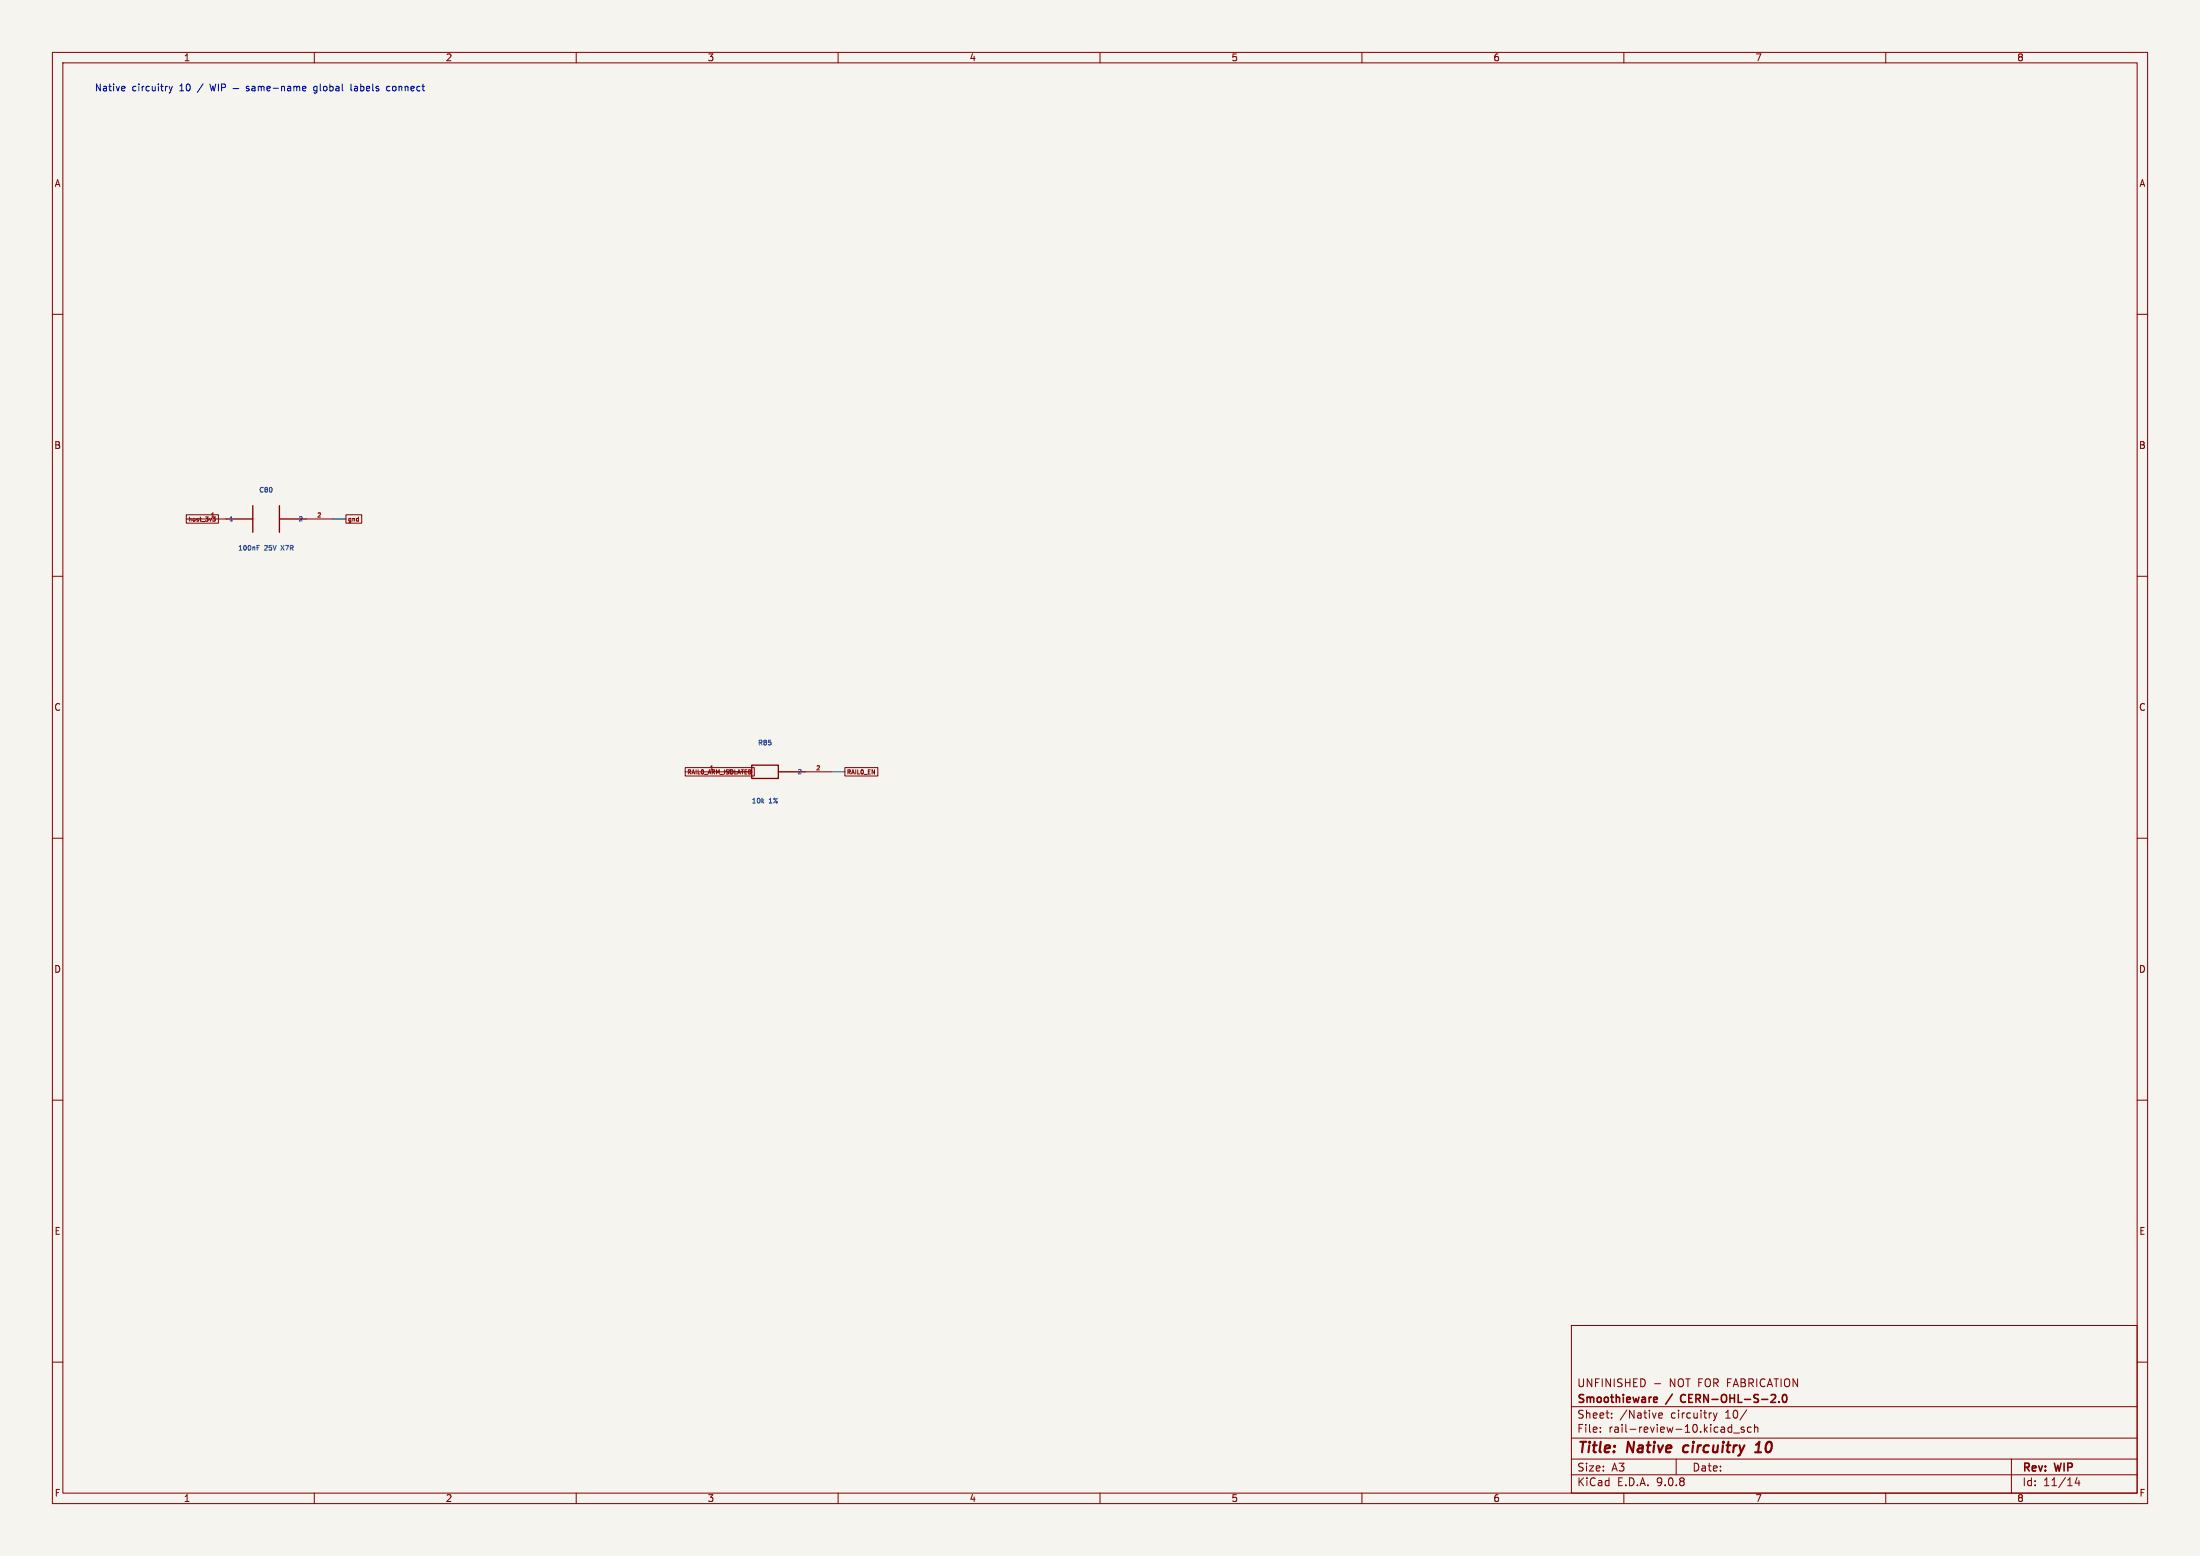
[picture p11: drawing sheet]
<svg xmlns="http://www.w3.org/2000/svg" width="420mm" height="297mm" viewBox="0 0 420 297" stroke-linecap="round" stroke-linejoin="round" font-family="sans-serif">
<path d="M0 0h420v297h-420z" fill="#f5f4ef" stroke="#f5f4ef" stroke-width=".19"/>
<g fill="none" stroke="#840000" stroke-width=".19">
<path d="M10 10h400v277h-400zM12 12h396v273h-396zM60 10v2M110 10v2M160 10v2M210 10v2M260 10v2M310 10v2M360 10v2M10 60h2M408 60h2M35.6 98.3h6.1v1.6h-6.1z"/>
<path d="M38.1 99.1h5.1M40.6 98.7h.5l-.3 .3 .3 .1v.2l-.4 .2M58.4 99.1h5.1M66 98.3h3.1v1.6h-3.1zM10 110h2M408 110h2M10 160h2M130.8 146.5h13.2v1.6h-13.2zM133.3 147.3h5.1M153.7 147.3h5M161.3 146.5h6.3v1.6h-6.3zM408 160h2"/>
<path d="M10 210h2M408 210h2M300 253h108v32h-108zM10 260h2M300 278.5h108M300 274.5h108M300 268.5h108M305.5 273.2v.2M305.5 272.5v.1M307.7 270.5v.2M307.7 269.8v.1M315.9 264.1h1.1"/>
<path d="M316.7 270.2l.7-.2-.1-.2-.4-.1-.2 .2v.7h.6M320 278.5v3M327.1 269.7l.3 1M327.4 270.7l-.3 .5M327.8 269.7l-.4 1M330 273.3h.6M330 272.5h.6M330.6 271.9v1.5M330.9 273.5h1.2M332.9 272.5l-.3-.1-.2 .2v.2l.5 .2v.3h-.5M333.4 269.1l-1.2 1.9M334.3 272.5l-.4-.1-.3 .3 .1 .6h.6"/>
<path d="M334.9 272.5l.3-.1 .3 .1 .1 .9M334.9 271.9v1.5M384 278.5v6.5M408 260h2M60 285v2M110 285v2M160 285v2M210 285v2M260 285v2M300 281.5h108M310 285v2M360 285v2"/>
<path d="M396.5 282l-.3 1.1h.9M396.9 282.6v1"/>
</g>
<path d="M321.5 276.1l-.2 .7 .3 .4M335 277.2h1.2M335.2 275.8l.7-.6-.3 2" fill="none" stroke="#840000" stroke-width=".4"/>
<path d="M315.9 266.7l.4 .1 .1 .2-.7 .2M316.3 267.6l-.4 .1M321 266.4l-.2 .4 .2 .7M338 267.7h1M338.9 266.3v.5M339.6 267.5v.2M340.4 266.3l.2-.1a.8 .8 0 0 1 .5 .7 .8 .8 0 0 1-.5 .8l-.2-.2-.1-.4z" fill="none" stroke="#840000" stroke-width=".3"/>
<path d="M43.2 99.1h5.1M48.3 96.5v5.1M53.3 99.1h5.1M53.3 96.5v5.1M138.4 147.3h5.1M143.5 146.1h5.1v2.5h-5.1zM148.6 147.3h5.1" fill="none" stroke="#840000" stroke-width=".25"/>
<path d="M49.1 104.5h.3M49.1 104.1h.4" fill="none" stroke="#006464" stroke-width=".19"/>
<path d="M35.6 99.1h2.5M63.5 99.1h2.5M130.8 147.3h2.5M158.7 147.3h2.6" fill="none" stroke="#009600" stroke-width=".19"/>
<g fill="none" stroke="#0000c2" stroke-width=".19">
<path d="M23.7 16.5l.2 .3-.7 .1M23.8 17.3h-.1M32.3 16.5l.3 .8M32.6 17.3l-.3 .5M32.9 16.5l-.3 .8M40.1 16l.3 1.3 .2-.9 .3 .9 .3-1.3M41.7 16v1.3M42.3 16.7h.6l.1-.2v-.3l-.7-.2v1.3M44.5 16.9h1.1M47.5 16.5h-.3l-.2 .2 .1 .1 .4 .2v.3h-.5M48.1 16.5h.5l.1 .8M48.7 16.8h-.5l-.1 .2 .1 .3h.5"/>
<path d="M49.3 16.6l.4-.1 .2 .2M49.3 16.5v.8M49.9 16.7l.1-.2h.4v.8M49.9 16.7v.6M51 16.9l.6-.1-.1-.3h-.3l-.2 .2v.6h.5M52.1 16.8h1M53.8 16.6l.1-.1h.4v.8M53.8 16.5v.8M54.9 16.5h.5l.1 .8M55.5 16.8h-.4l-.2 .2 .2 .3h.4M56.1 16.6l.4-.1 .2 .2M56.1 16.5v.8"/>
<path d="M56.7 16.7l.2-.2h.3v.8M56.7 16.7v.6M57.8 16.9l.6-.1-.1-.3h-.3l-.2 .2v.6h.5M59.9 17.7h.5M60.4 16.5h-.4l-.1 .2v.5l.5 .1M67 16v1.2l.2 .1M67.7 16.9v.4M74.4 16.5h-.3l-.3 .2 .1 .6h.5"/>
</g>
<g font-size="2.8" fill="#840000">
<text x="301" y="277.9">Title:</text>
<text x="310.6" y="277.9">Native</text>
<text x="322.2" y="277.9">circuitry</text>
<text x="336.8" y="277.9">10</text>
</g>
<g font-size="2.1" fill="#840000">
<text x="301" y="268.2">Smoothieware</text>
<text x="301" y="265">UNFINISHED</text>
<text x="318.2" y="268.2">/</text>
<text x="318.7" y="265">NOT FOR FABRICATION</text>
<text x="321.5" y="268.2">CERN-OHL-S-2.0</text>
<text x="301" y="273.7">File:</text>
<text x="301" y="271">Sheet:</text>
<text x="307.1" y="273.7">rail-review-10.kicad_sch</text>
<text x="309.2" y="271">/Native</text>
<text x="319" y="271">circuitry</text>
<text x="329.5" y="271">10/</text>
<text x="301" y="281.1">Size:</text>
<text x="307.6" y="281.1">A3</text>
<text x="323" y="281.1">Date:</text>
<text x="386" y="281.3">Rev:</text>
<text x="392.4" y="281.3">WIP</text>
<text x="301" y="283.9">KiCad</text>
<text x="308.7" y="283.9">E.D.A.</text>
<text x="316.3" y="283.9">9.0.8</text>
<text x="386" y="283.9">Id:</text>
<text x="390.1" y="283.9">11/14</text>
</g>
<g font-size="1.8" fill="#840000">
<text x="35" y="11.9">1</text>
<text x="85" y="11.9">2</text>
<text x="135" y="11.9">3</text>
<text x="185" y="11.9">4</text>
<text x="235" y="11.9">5</text>
<text x="285" y="11.9">6</text>
<text x="335" y="11.9">7</text>
<text x="385" y="11.9">8</text>
<text x="10.3" y="35.9">A</text>
<text x="408.3" y="35.9">A</text>
<text x="10.3" y="85.9">B</text>
<text x="408.2" y="85.9">B</text>
<text x="10.3" y="135.9">C</text>
<text x="408.2" y="135.9">C</text>
<text x="10.3" y="185.9">D</text>
<text x="408.2" y="185.9">D</text>
<text x="10.3" y="235.9">E</text>
<text x="408.3" y="235.9">E</text>
<text x="10.3" y="285.9">F</text>
<text x="35" y="286.9">1</text>
<text x="85" y="286.9">2</text>
<text x="135" y="286.9">3</text>
<text x="185" y="286.9">4</text>
<text x="235" y="286.9">5</text>
<text x="285" y="286.9">6</text>
<text x="335" y="286.9">7</text>
<text x="385" y="286.9">8</text>
<text x="408.3" y="285.9">F</text>
</g>
<g font-size="1.8" fill="#0000c2">
<text x="18" y="17.6">Native</text>
<text x="25.2" y="17.6">circuitry</text>
<text x="34.4" y="17.6">10</text>
<text x="38" y="17.6">/</text>
<text x="60.9" y="17.6">global</text>
<text x="68.2" y="17.6">labels</text>
<text x="75.2" y="17.6">connect</text>
</g>
<g font-size="1.3" fill="#006464">
<text x="49.4" y="94.2">C80</text>
<text x="45.3" y="105.3">100nF</text>
<text x="50.5" y="105.3">25V</text>
<text x="53.9" y="105.3">X7R</text>
<text x="144.6" y="142.5">R85</text>
<text x="143.4" y="153.5">10k</text>
<text x="146.8" y="153.5">1%</text>
</g>
<g font-size="1.1" fill="#840000">
<text x="35.9" y="99.7">host_3v3</text>
<text x="66.3" y="99.7">gnd</text>
<text x="131.1" y="148">RAIL0_ARM_ISOLATED</text>
<text x="138.9" y="147.9">1</text>
<text x="161.6" y="148">RAIL0_EN</text>
</g>
<g font-size="1.1" fill="#a90000">
<text x="40.1" y="98.8">1</text>
<text x="60.4" y="98.8">2</text>
<text x="135.4" y="147.1">1</text>
<text x="155.7" y="147.1">2</text>
</g>
<g font-size="1.1" fill="#006464">
<text x="43.7" y="99.7">1</text>
<text x="56.9" y="99.7">2</text>
<text x="152.1" y="147.9">2</text>
</g>
</svg>
